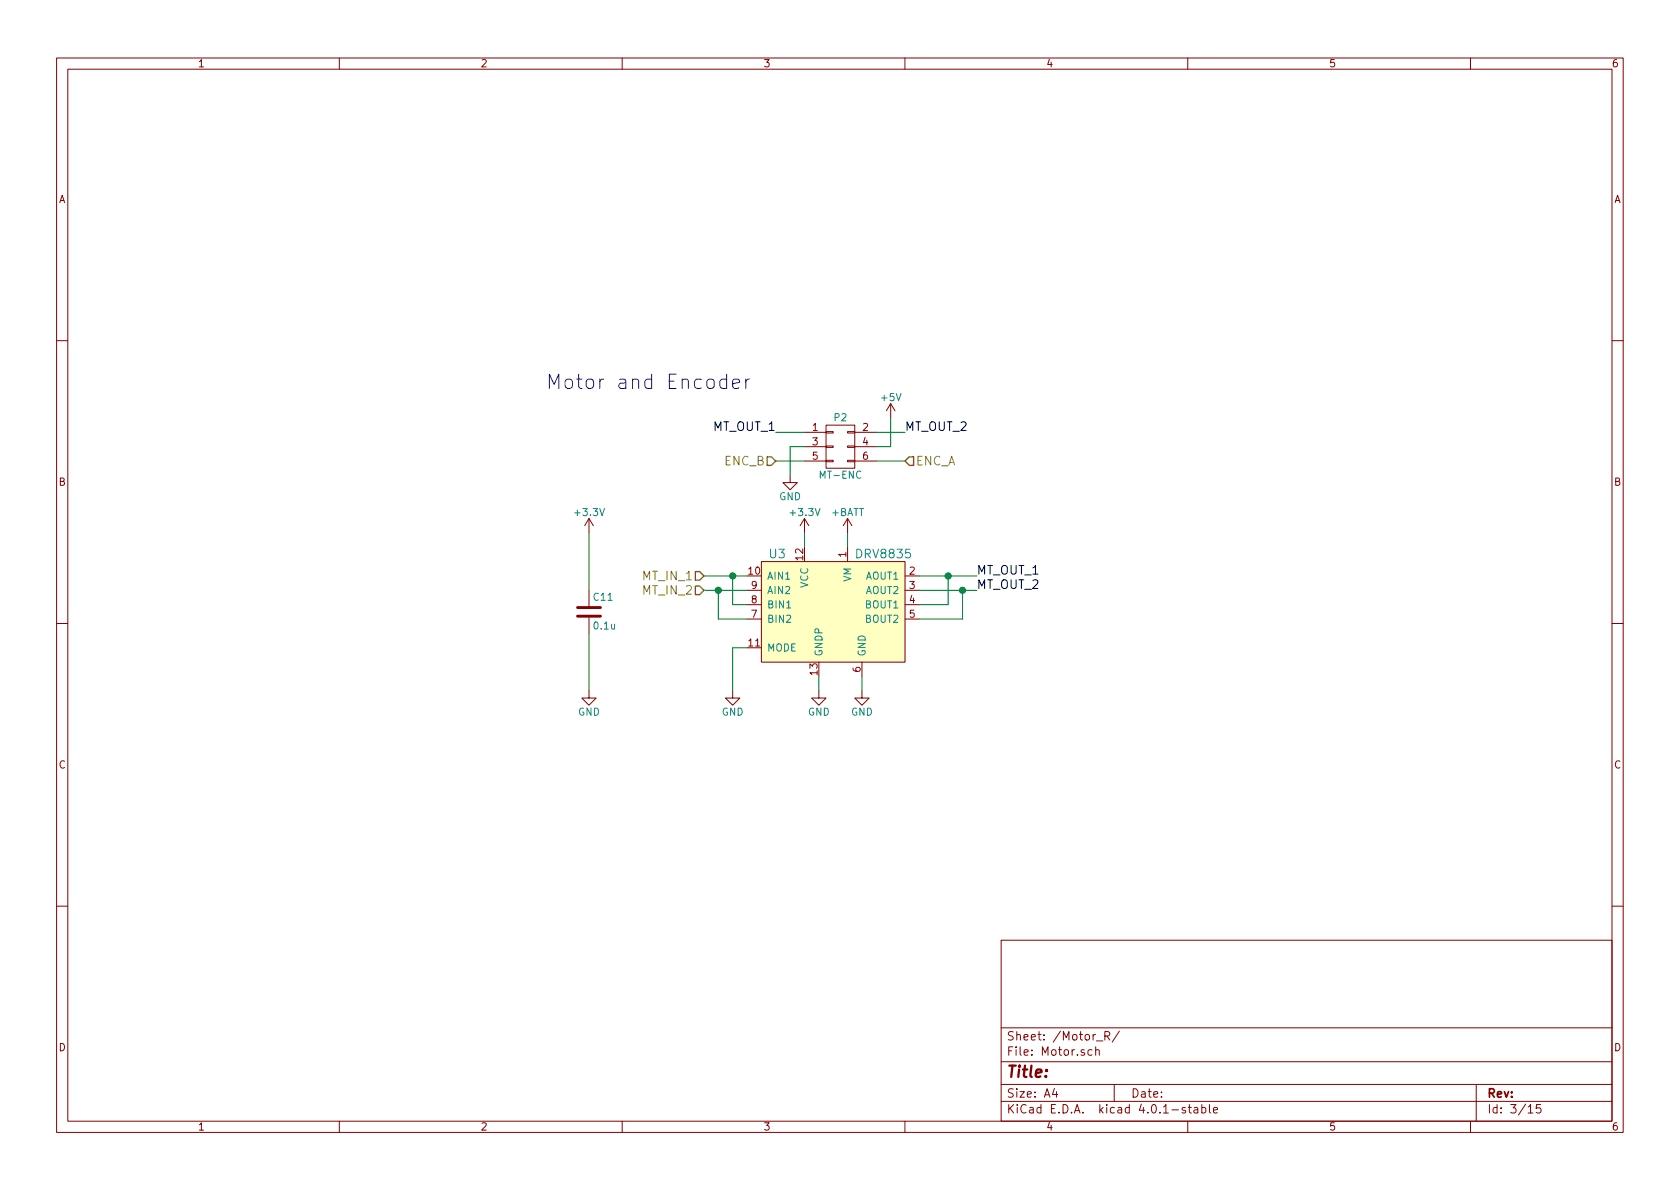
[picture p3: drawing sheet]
<svg xmlns="http://www.w3.org/2000/svg" width="297mm" height="210mm" viewBox="0 0 297 210" stroke-linecap="round" stroke-linejoin="round" font-family="sans-serif">
<g fill="none" stroke="#840000" stroke-width=".18">
<path d="M10 10.3h277v189.9h-277zM12 12.2h273v186.1h-273zM60 10.3v1.9M110 10.3v1.9M160 10.3v1.9M210 10.3v1.9M260 10.3v1.9M10 60.2h2M142.2 76.4h3.8M142.2 79h3.8M146 78.9h1.3v.2h-1.3zM146 76.3h1.3v.3h-1.3z"/>
<path d="M146 75.2h5.1v7.6h-5.1zM149.9 78.9h1.2v.2h-1.2zM149.9 76.3h1.2v.3h-1.2zM151.1 76.4h3.8M151.1 79h3.8M157.5 71.4l-.8 1.2M157.5 71.4v2.5M157.5 71.4l.7 1.2M285 60.2h2M104.1 91.7v2.5M104.1 91.7l-.7 1.3M104.1 91.7l.8 1.3"/>
<path d="M134.6 99.3h25.4v17.8h-25.4zM139.7 84.1v1.2h1.3l-1.3 1.3-1.3-1.3h1.3M142.2 91.7l-.7 1.3M142.2 91.7v2.5M142.2 91.7l.8 1.3M142.2 81.5h3.8M146 81.4h1.3v.3h-1.3zM149.9 81.4h1.2v.3h-1.2zM149.9 91.7v2.5M149.9 96.8v2.5M149.9 91.7l-.8 1.3M149.9 91.7l.7 1.3"/>
<path d="M151.1 81.5h3.8M10 110.3h2M104.1 104.4v2.8M104.1 109.2v2.8M132.1 104.4h2.5M132.1 106.9h2.5M132.1 109.5h2.5M152.4 117.1v2.5M160 101.8h2.6M160 104.4h2.6M160 106.9h2.6M160 109.5h2.6"/>
<path d="M285 110.3h2M104.1 122.2v1.2h1.3l-1.3 1.3-1.2-1.3h1.2M129.5 122.2v1.2h1.3l-1.3 1.3-1.2-1.3h1.2M144.8 122.2v1.2h1.2l-1.2 1.3-1.3-1.3h1.3M152.4 122.2v1.2h1.3l-1.3 1.3-1.3-1.3h1.3M10 160.2h2M177 166.3h108v32h-108zM285 160.2h2M60 198.3v1.9M110 198.3v1.9M160 198.3v1.9M177 194.8h108"/>
<path d="M177 191.8h108M177 187.8h108M177 181.8h108M186.4 192.5l-.3 1h.9M186.8 193v1M193.1 185.7l-.5-.1-.2 .3v.6l.2 .1 .5-.1M193.7 185.7l.2-.1 .4 .1 .1 .9M193.7 185.1v1.5M193.9 184.1h1.1M195.4 183.2l.7-.1 .1-.2-.1-.3-.2-.2h-.5v1.5M195.7 183.2l.5 .7M197 191.8v3"/>
<path d="M197.9 182.3l-1.3 2M209.6 195.9a.37 .37 0 0 0-.6 .1l.1 .3 .5 .1 .1 .1-.3 .3-.4-.1M210 198.3v1.9M210.1 195.8h.5M210.3 195.3v1.3l.3 .2M211.2 195.9h.5l.1 .9M211.8 196.2l-.5 .1-.2 .2 .2 .3 .5-.1M212.5 195.9l.4-.1 .3 .3-.1 .6h-.6M212.5 195.3v1.5M213.8 195.3v1.3l.2 .2M214.6 196.3l.7-.1-.1-.3-.4-.1-.2 .2v.7h.6M260 198.3v1.9"/>
<path d="M261 191.8v6.5M270.2 195.8l.4-.5v1.5M270.2 196.8h.8M272.4 195.3h-.7l-.1 .7 .2-.1 .5 .1 .2 .2-.1 .5-.2 .1-.6-.1"/>
</g>
<path d="M134.6 99.3h25.4v17.8h-25.4z" fill="#ffffc2" stroke="#ffffc2" stroke-width=".18"/>
<g fill="none" stroke="#008400" stroke-width=".18">
<path d="M137.2 76.4h5M142.2 79h-2.5v5.1M154.9 76.4h5.1M157.5 73.9v5.1h-2.6M104.1 94.2v10.2M137.2 81.5h5M142.2 94.2v2.6M149.9 94.2v2.6M154.9 81.5h5.1M104.1 112v10.2M124.5 101.8h7.6M124.5 104.4h7.6"/>
<path d="M127 104.4v5.1h5.1M129.5 101.8v5.1h2.6M132.1 114.5h-2.6v7.7M144.8 119.6v2.6M152.4 119.6v2.6M162.6 101.8h10.1M162.6 104.4h10.1M167.6 101.8v5.1h-5M170.2 104.4v5.1h-7.6"/>
</g>
<g fill="#008400" stroke="#008400" stroke-width=".25">
<circle cx="167.6" cy="101.8" r=".51"/>
<circle cx="170.2" cy="104.4" r=".51"/>
<circle cx="129.5" cy="101.8" r=".51"/>
<circle cx="127" cy="104.4" r=".51"/>
</g>
<path d="M135.6 80.8h.8l.8 .7-.8 .8h-.8zM160.8 80.8h.7v1.5h-.7l-.8-.8zM122.9 101.1h.8l.8 .7-.8 .8h-.8zM122.9 103.6h.8l.8 .8-.8 .8h-.8z" fill="none" stroke="#848400" stroke-width=".25"/>
<path d="M128.5 67.1a.85 .85 0 0 0-1.1 .2l-.1 .2v.7l.1 .3 .3 .2 .8-.1M128.5 66.2v2.5M129.5 67.9l1.3-.3-.2-.5-.7-.1-.2 .1-.2 .3v.9l.2 .3 .2 .1 .7-.1M131.9 67v1.7M132.6 67a.59 .59 0 0 0-.7 .5" fill="none" stroke="#0000c2" stroke-width=".18"/>
<path d="M102.1 109h4.1M102.1 107.4h4.1" fill="none" stroke="#840000" stroke-width=".51"/>
<text font-size="3.5" fill="#0000c2" x="96.5" y="68.8">Motor and Encoder</text>
<text font-size="2.8" fill="#840000" x="178" y="190.5">Title:</text>
<g font-size="2.1">
<text x="126.1" y="76.2">MT_OUT_1</text>
<text x="160" y="76.2">MT_OUT_2</text>
<text x="172.7" y="101.6">MT_OUT_1</text>
<text x="172.7" y="104.1">MT_OUT_2</text>
</g>
<g font-size="2.1" fill="#848400">
<text x="128" y="82.3">ENC_B</text>
<text x="162" y="82.3">ENC_A</text>
<text x="113.8" y="102.6">MT_IN_1</text>
<text x="113.8" y="105.2">MT_IN_2</text>
</g>
<g font-size="2.1" fill="#008484">
<text x="136.1" y="98.7">U3</text>
<text x="151.6" y="98.7">DRV8835</text>
</g>
<g font-size="2.1" fill="#840000">
<text x="178" y="184">Sheet: /Motor_R/</text>
<text x="178" y="186.7">File: Motor.sch</text>
<text x="178" y="196.9">KiCad E.D.A. kicad 4.0.1-stable</text>
<text x="178" y="194.1">Size: A4</text>
<text x="200" y="194.1">Date:</text>
<text x="263" y="194.1">Rev:</text>
<text x="263" y="196.9">Id: 3/15</text>
</g>
<g font-size="1.8" fill="#840000">
<text x="35" y="11.9">1</text>
<text x="85" y="11.9">2</text>
<text x="135" y="11.9">3</text>
<text x="185" y="11.9">4</text>
<text x="235" y="11.9">5</text>
<text x="285" y="11.9">6</text>
<text x="10.4" y="35.9">A</text>
<text x="285.4" y="35.9">A</text>
<text x="143.7" y="76.2">1</text>
<text x="152.6" y="76.2">2</text>
<text x="143.7" y="78.7">3</text>
<text x="143.7" y="81.3">5</text>
<text x="152.6" y="78.7">4</text>
<text x="152.6" y="81.3">6</text>
<text x="10.4" y="85.9">B</text>
<text x="285.4" y="85.9">B</text>
<text x="132.4" y="101.6">10</text>
<text x="142" y="99" transform="rotate(-90 142 99)">12</text>
<text x="149.6" y="98.5" transform="rotate(-90 149.6 98.5)">1</text>
<text x="160.8" y="101.6">2</text>
<text x="132.9" y="106.7">8</text>
<text x="132.9" y="104.1">9</text>
<text x="160.8" y="104.1">3</text>
<text x="160.8" y="106.7">4</text>
<text x="132.9" y="109.2">7</text>
<text x="160.8" y="109.2">5</text>
<text x="132.4" y="114.3">11</text>
<text x="144.5" y="119.3" transform="rotate(-90 144.5 119.3)">13</text>
<text x="152.1" y="118.8" transform="rotate(-90 152.1 118.8)">6</text>
<text x="10.4" y="135.9">C</text>
<text x="285.4" y="135.9">C</text>
<text x="10.4" y="185.9">D</text>
<text x="285.4" y="185.9">D</text>
<text x="35" y="199.9">1</text>
<text x="85" y="199.9">2</text>
<text x="135" y="199.9">3</text>
<text x="185" y="199.9">4</text>
<text x="235" y="199.9">5</text>
<text x="285" y="199.9">6</text>
</g>
<g font-size="1.8" fill="#008484">
<text x="155.9" y="70.9">+5V</text>
<text x="147.5" y="74.5">P2</text>
<text x="137.7" y="88.4">GND</text>
<text x="145.2" y="84.6">MT-ENC</text>
<text x="101.8" y="91.2">+3.3V</text>
<text x="139.9" y="91.2">+3.3V</text>
<text x="147" y="91.2">+BATT</text>
<text x="105" y="106.2">C11</text>
<text x="135.6" y="107.6">BIN1</text>
<text x="135.6" y="105">AIN2</text>
<text x="135.6" y="102.5">AIN1</text>
<text x="142.9" y="104.1" transform="rotate(-90 142.9 104.1)">VCC</text>
<text x="150.5" y="103" transform="rotate(-90 150.5 103)">VM</text>
<text x="153" y="102.5">AOUT1</text>
<text x="153" y="105">AOUT2</text>
<text x="153" y="107.6">BOUT1</text>
<text x="105.1" y="111.3">0.1u</text>
<text x="135.6" y="110.1">BIN2</text>
<text x="153" y="110.1">BOUT2</text>
<text x="135.6" y="115.2">MODE</text>
<text x="145.4" y="116.1" transform="rotate(-90 145.4 116.1)">GNDP</text>
<text x="153" y="116.1" transform="rotate(-90 153 116.1)">GND</text>
<text x="102.2" y="126.5">GND</text>
<text x="127.6" y="126.5">GND</text>
<text x="142.8" y="126.5">GND</text>
<text x="150.4" y="126.5">GND</text>
</g>
</svg>
